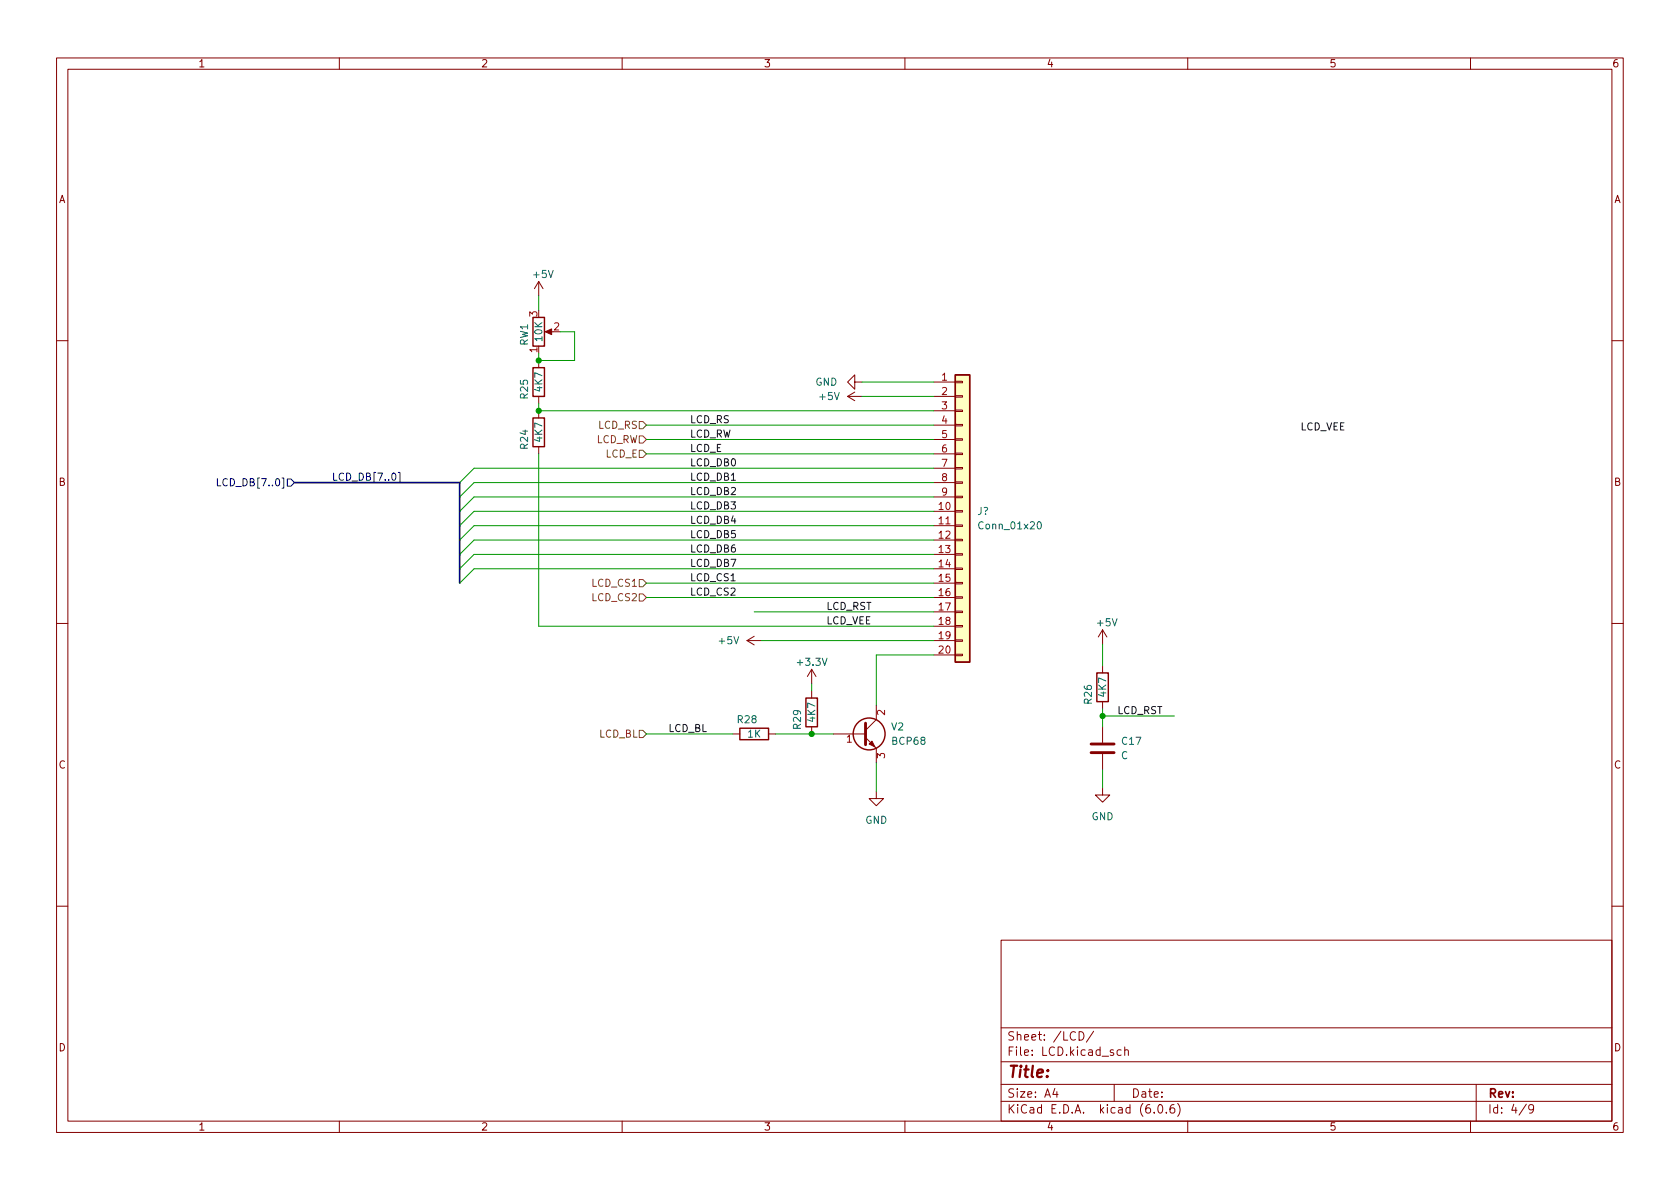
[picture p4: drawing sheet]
<svg xmlns="http://www.w3.org/2000/svg" width="297mm" height="210mm" viewBox="0 0 297 210" stroke-linecap="round" stroke-linejoin="round" font-family="sans-serif">
<g fill="none" stroke="#840000" stroke-width=".18">
<path d="M10 10.2h277v190.1h-277zM12 12.2h273v186.1h-273zM60 10.2v2M110 10.2v2M160 10.2v2M210 10.2v2M260 10.2v2M95.2 49.8l-.7 1.2M95.2 49.8v2.5M95.2 49.8l.8 1.2M96.8 58.7h1M10 60.2h2"/>
<path d="M95.2 63.7v1.3M95.2 70.1v1.3M95.2 72.6v1.3M95.2 79v1.3M149.9 70.1l1.2 .8M149.9 70.1h2.5M151.1 67.6v-1.3l-1.2 1.3 1.2 1.2v-1.2h1.3M151.1 69.3l-1.2 .8M165.1 70.1h3.8M165.1 67.6h3.8M165.1 72.6h3.8M165.1 75.2h3.8"/>
<path d="M165.1 77.7h3.8M168.9 77.6h1.3v.2h-1.3zM168.9 75.1h1.3v.2h-1.3zM168.9 72.5h1.3v.3h-1.3zM168.9 70h1.3v.2h-1.3zM168.9 67.4h1.3v.3h-1.3zM285 60.2h2M165.1 90.4h3.8M165.1 93h3.8M165.1 95.5h3.8M165.1 98h3.8M165.1 80.3h3.8"/>
<path d="M165.1 82.8h3.8M165.1 85.3h3.8M165.1 87.9h3.8M168.9 97.9h1.3v.3h-1.3zM168.9 95.4h1.3v.2h-1.3zM168.9 92.8h1.3v.3h-1.3zM168.9 90.3h1.3v.2h-1.3zM168.9 87.8h1.3v.2h-1.3zM168.9 85.2h1.3v.3h-1.3zM168.9 82.7h1.3v.2h-1.3zM168.9 80.1h1.3v.3h-1.3zM10 110.2h2"/>
<path d="M132.1 113.3l1.2 .7M132.1 113.3h2.5M133.3 112.5l-1.2 .8M143.5 118.4l-.8 1.2M143.5 118.4v2.5M143.5 118.4l.8 1.2M165.1 113.3h3.8M165.1 100.6h3.8M165.1 103.1h3.8M165.1 105.7h3.8M165.1 108.2h3.8M165.1 110.7h3.8"/>
<path d="M165.1 115.8h3.8M168.9 115.7h1.3v.2h-1.3zM168.9 113.2h1.3v.2h-1.3zM168.9 110.6h1.3v.3h-1.3zM168.9 108.1h1.3v.2h-1.3zM168.9 105.5h1.3v.3h-1.3zM168.9 103h1.3v.2h-1.3zM168.9 100.5h1.3v.2h-1.3zM194.9 111.4l-.7 1.2M194.9 111.4v2.5M194.9 117.7v1.3M194.9 111.4l.8 1.2"/>
<path d="M285 110.2h2M129.5 129.8h1.3M135.9 129.8h1.3M143.5 122.2v1.2M143.5 128.5v1.3M147.3 129.8h5.7M153 130.4l1.9 1.9v2.6M154.9 139.9v1.3h1.3l-1.3 1.3-1.2-1.3h1.2M154.9 124.7v2.5l-1.9 2M194.9 139.3v1.3h1.3l-1.3 1.3-1.2-1.3h1.2M194.9 124.1v1.2M194.9 128.5v2.8"/>
<path d="M194.9 133.3v2.8M10 160.2h2M177 166.3h108v32h-108zM285 160.2h2M60 198.3v2M110 198.3v2M160 198.3v2M177 194.8h108M177 191.8h108M177 187.8h108M177 181.8h108M186.5 192.5l-.4 1h1"/>
<path d="M186.9 193v1M190.8 182.4a.76 .76 0 0 1 .9 .8 .76 .76 0 0 1-.9 .7zM193.4 182.4l-1.3 1.9M197 191.8v3M198.2 185.7l-.4-.1-.3 .3v.4l.1 .3h.6M198.9 185.8l.2-.2 .3 .1 .1 .9M198.9 185.1v1.5M204.1 196.7v.1M204.9 195.4l.2-.1a.81 .81 0 0 1 .6 .7 .81 .81 0 0 1-.3 .8h-.2a.81 .81 0 0 1-.6-.6 .81 .81 0 0 1 .3-.8zM206.2 196.7v.1M207.6 195.3a.59 .59 0 0 0-.7 .7v.5l.1 .3h.4l.2-.1 .1-.5-.1-.2-.5-.1-.2 .3M208.2 195.1a1.72 1.72 0 0 1 0 2.3"/>
<path d="M210 198.3v2M260 198.3v2M261 191.8v6.5M269.9 195.3l-1.3 1.9M271.2 196l-.3 .3h-.3l-.3-.3 .1-.6 .5-.1 .2 .2a.99 .99 0 0 1-.4 1.3h-.3"/>
</g>
<g fill="none" stroke="#840000" stroke-width=".25">
<path d="M94.2 56.1h2.1v5.1h-2.1zM94.2 65h2.1v5.1h-2.1zM94.2 73.9h2.1v5.1h-2.1zM168.9 66.3h2.5v50.8h-2.5zM193.9 119h2.1v5.1h-2.1zM130.8 128.8h5.1v2h-5.1zM142.5 123.4h2v5.1h-2z"/>
<circle cx="153.7" cy="129.8" r="2.82"/>
</g>
<path d="M168.9 66.3h2.5v50.8h-2.5z" fill="#ffffc2" stroke="#ffffc2" stroke-width=".18"/>
<path d="M183.6 92.3h.1a.68 .68 0 0 1 .4 .6 .68 .68 0 0 1-.4 .6 .84 .84 0 0 1-.1-1.2z" fill="none" stroke="#006464" stroke-width=".18"/>
<g fill="#840000" stroke="#840000" stroke-width=".18">
<path d="M96.4 58.7l1.1-.5v1z"/>
<path d="M153.7 131.6l.5-.5 .5 1z"/>
</g>
<path d="M153 127.9v3.8M192.9 133.1h4.1M192.9 131.6h4.1" fill="none" stroke="#840000" stroke-width=".51"/>
<path d="M38.4 84.6v1.3h.6M50.8 84.7h.6l.7 .6-.7 .7h-.6zM59 83.7v1.2h.6" fill="none" stroke="#000084" stroke-width=".18"/>
<path d="M113 79.6h.7l.6 .7-.6 .6h-.7zM113 74.5h.7l.6 .7-.6 .6h-.7zM113 77.1h.7l.6 .6-.6 .7h-.7zM113 102.5h.7l.6 .6-.6 .7h-.7zM113 105h.7l.6 .7-.6 .6h-.7zM113 129.2h.7l.6 .6-.6 .6h-.7z" fill="none" stroke="#725600" stroke-width=".18"/>
<path d="M52.1 85.3h29.2v17.8" fill="none" stroke="#000084" stroke-width=".3"/>
<g fill="none" stroke="#009600" stroke-width=".18">
<path d="M95.2 52.3v2.6M99.1 58.7h2.5v5h-6.4v-1.2M95.2 71.4v1.2h69.9M114.3 77.7h50.8M114.3 75.2h50.8M152.4 67.6h12.7M152.4 70.1h12.7M95.2 80.3v30.4h69.9M114.3 80.3h50.8M165.1 98h-81.3l-2.5 2.6M165.1 95.5h-81.3l-2.5 2.5M165.1 90.4h-81.3l-2.5 2.6"/>
<path d="M165.1 85.3h-81.3l-2.5 2.6M165.1 87.9h-81.3l-2.5 2.5M165.1 82.8h-81.3l-2.5 2.5M165.1 93h-81.3l-2.5 2.5M114.3 103.1h50.8M114.3 105.7h50.8M133.3 108.2h31.8M134.6 113.3h30.5M165.1 100.6h-81.3l-2.5 2.5M165.1 115.8h-10.2v8.9M194.9 113.9v3.8M114.3 129.8h15.2"/>
<path d="M137.2 129.8h10.1M143.5 120.9v1.3M154.9 134.9v5M194.9 126.6h12.7M194.9 125.3v3.2M194.9 136.1v3.2"/>
</g>
<g fill="#009600" stroke="#009600" stroke-width=".18">
<circle cx="95.2" cy="63.7" r=".46"/>
<circle cx="143.5" cy="129.8" r=".46"/>
<circle cx="194.9" cy="126.6" r=".46"/>
<circle cx="95.2" cy="72.6" r=".46"/>
</g>
<text font-size="2.8" fill="#840000" x="178" y="190.6">Title:</text>
<g font-size="2.1" fill="#840000">
<text x="178" y="184">Sheet: /LCD/</text>
<text x="178" y="186.7">File: LCD.kicad_sch</text>
<text x="178" y="196.9">KiCad E.D.A. kicad (6.0.6)</text>
<text x="178" y="194.1">Size: A4</text>
<text x="200" y="194.1">Date:</text>
<text x="263" y="194.1">Rev:</text>
<text x="263" y="196.9">Id: 4/9</text>
</g>
<g font-size="1.8" fill="#840000">
<text x="35" y="11.9">1</text>
<text x="85" y="11.9">2</text>
<text x="135" y="11.9">3</text>
<text x="185" y="11.9">4</text>
<text x="235" y="11.9">5</text>
<text x="285" y="11.9">6</text>
<text x="10.3" y="35.9">A</text>
<text x="285.3" y="35.9">A</text>
<text x="10.3" y="85.9">B</text>
<text x="285.3" y="85.9">B</text>
<text x="10.3" y="135.9">C</text>
<text x="285.3" y="135.9">C</text>
<text x="10.3" y="185.9">D</text>
<text x="285.3" y="185.9">D</text>
<text x="35" y="199.9">1</text>
<text x="85" y="199.9">2</text>
<text x="135" y="199.9">3</text>
<text x="185" y="199.9">4</text>
<text x="235" y="199.9">5</text>
<text x="285" y="199.9">6</text>
</g>
<g font-size="1.8" fill="#006464">
<text x="94.4" y="49.1">+5V</text>
<text x="93.3" y="61.1" transform="rotate(-90 93.3 61.1)">RW1</text>
<text x="95.9" y="60.3" transform="rotate(-90 95.9 60.3)">10K</text>
<text x="93.3" y="70.5" transform="rotate(-90 93.3 70.5)">R25</text>
<text x="95.9" y="69.2" transform="rotate(-90 95.9 69.2)">4K7</text>
<text x="144.1" y="68.2">GND</text>
<text x="145" y="70.7">+5V</text>
<text x="93.3" y="79.3" transform="rotate(-90 93.3 79.3)">R24</text>
<text x="95.9" y="78.1" transform="rotate(-90 95.9 78.1)">4K7</text>
<text x="172.8" y="91.1">J?</text>
<text x="173.4" y="93.6">Conn_01x20</text>
<text x="127.2" y="113.9">+5V</text>
<text x="194.1" y="110.7">+5V</text>
<text x="141.2" y="117.7">+3.3V</text>
<text x="193" y="124.4" transform="rotate(-90 193 124.4)">R26</text>
<text x="195.6" y="123.2" transform="rotate(-90 195.6 123.2)">4K7</text>
<text x="130.5" y="127.9">R28</text>
<text x="132.2" y="130.4">1K</text>
<text x="141.6" y="128.9" transform="rotate(-90 141.6 128.9)">R29</text>
<text x="144.1" y="127.6" transform="rotate(-90 144.1 127.6)">4K7</text>
<text x="157.6" y="129.2">V2</text>
<text x="157.8" y="131.7">BCP68</text>
<text x="198.4" y="131.7">C17</text>
<text x="198.2" y="134.2">C</text>
<text x="153" y="145.7">GND</text>
<text x="193" y="145">GND</text>
</g>
<g font-size="1.8" fill="#a90000">
<text x="95" y="56" transform="rotate(-90 95 56)">3</text>
<text x="97.9" y="58.4">2</text>
<text x="95" y="62.3" transform="rotate(-90 95 62.3)">1</text>
<text x="166.5" y="67.3">1</text>
<text x="166.5" y="69.8">2</text>
<text x="166.5" y="72.4">3</text>
<text x="166.5" y="74.9">4</text>
<text x="166.5" y="77.5">5</text>
<text x="166.5" y="80">6</text>
<text x="166.5" y="82.5">7</text>
<text x="166.5" y="85.1">8</text>
<text x="166.5" y="87.6">9</text>
<text x="166" y="90.2">10</text>
<text x="166" y="92.7">11</text>
<text x="166" y="95.2">12</text>
<text x="166" y="97.8">13</text>
<text x="166" y="100.3">14</text>
<text x="166" y="102.9">15</text>
<text x="166" y="105.4">16</text>
<text x="166" y="107.9">17</text>
<text x="166" y="110.5">18</text>
<text x="166" y="113">19</text>
<text x="166" y="115.6">20</text>
<text x="149.7" y="131.3">1</text>
<text x="156.5" y="126.5" transform="rotate(-90 156.5 126.5)">2</text>
<text x="156.5" y="134.1" transform="rotate(-90 156.5 134.1)">3</text>
</g>
<g font-size="1.8" fill="#725600">
<text x="105.8" y="75.8">LCD_RS</text>
<text x="105.3" y="78.4">LCD_RW</text>
<text x="107" y="80.9">LCD_E</text>
<text x="104.8" y="103.8">LCD_CS1</text>
<text x="104.8" y="106.3">LCD_CS2</text>
<text x="105.9" y="130.4">LCD_BL</text>
</g>
<g font-size="1.8" fill="#0f0f0f">
<text x="121.9" y="74.8">LCD_RS</text>
<text x="121.9" y="77.4">LCD_RW</text>
<text x="229.9" y="76.1">LCD_VEE</text>
<text x="121.9" y="79.9">LCD_E</text>
<text x="121.9" y="82.4">LCD_DB0</text>
<text x="121.9" y="87.5">LCD_DB2</text>
<text x="121.9" y="85">LCD_DB1</text>
<text x="121.9" y="95.1">LCD_DB5</text>
<text x="121.9" y="90.1">LCD_DB3</text>
<text x="121.9" y="92.6">LCD_DB4</text>
<text x="121.9" y="100.2">LCD_DB7</text>
<text x="121.9" y="97.7">LCD_DB6</text>
<text x="121.9" y="105.3">LCD_CS2</text>
<text x="121.9" y="102.8">LCD_CS1</text>
<text x="146" y="107.8">LCD_RST</text>
<text x="146" y="110.4">LCD_VEE</text>
<text x="118.1" y="129.4">LCD_BL</text>
<text x="197.5" y="126.3">LCD_RST</text>
</g>
<g font-size="1.8" fill="#000084">
<text x="39.3" y="86">LCD_DB[7..0]</text>
<text x="59.9" y="85">LCD_DB[7..0]</text>
</g>
</svg>
